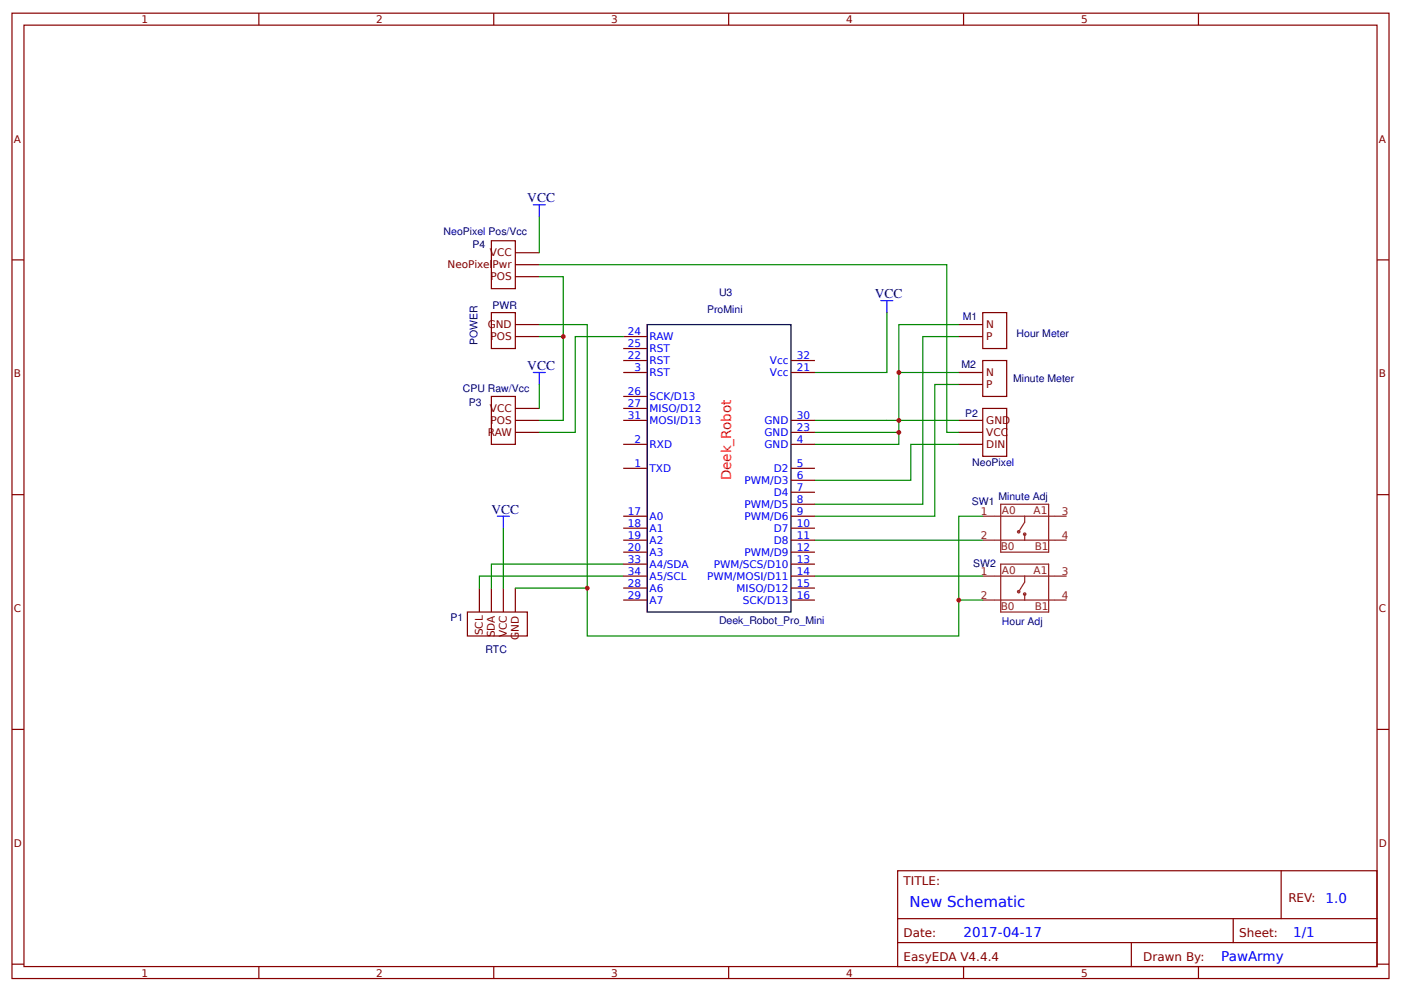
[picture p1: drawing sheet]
<svg xmlns="http://www.w3.org/2000/svg" width="312mm" height="221mm" viewBox="0 0 312 221" stroke-linecap="round" stroke-linejoin="round" font-family="sans-serif">
<g fill="none" stroke="#800" stroke-width=".27">
<path d="M2.7 2.9h306.4v215h-306.4zM5.3 5.6h301.1v209.6h-301.1zM57.6 2.9v2.7M109.9 2.9v2.7M162.2 2.9v2.7M214.4 2.9v2.7M266.7 2.9v2.7M2.7 57.9h2.6M306.4 57.9h2.7M2.7 110.1h2.6M306.4 110.1h2.7M2.7 162.4h2.6"/>
<path d="M306.4 162.4h2.7M199.8 193.9h106.6v21.3h-106.6zM285.1 193.9v10.7M2.7 214.7h2.6M57.6 215.2v2.7M109.9 215.2v2.7M162.2 215.2v2.7M199.8 204.6h106.6M199.8 209.9h106.6M214.4 215.2v2.7M251.8 209.9v5.3M266.7 215.2v2.7"/>
<path d="M274.4 204.6v5.3M306.4 214.7h2.7"/>
</g>
<path d="M218.7 69.6h5.3v8h-5.3z" fill="#fff" stroke="#800000" stroke-width=".27"/>
<path d="M213.4 72.3h5.3M213.4 74.9h5.3" fill="none" stroke="#800000" stroke-width=".27"/>
<path d="M109.3 69.6h5.4v8h-5.4z" fill="#fff" stroke="#800000" stroke-width=".27"/>
<path d="M114.7 74.9h5.3M114.7 72.3h5.3" fill="none" stroke="#800000" stroke-width=".27"/>
<path d="M196 66.9h2.7M197.4 66.9v2.7" fill="none" stroke="#00f" stroke-width=".27"/>
<path d="M120 72.3h10.7v69.3h82.7v-26.7h5.3M197.4 69.6v13.3h-16M181.4 93.6h16M181.4 96.3h18.6M200 93.6v5.3h-18.6" fill="none" stroke="#080" stroke-width=".27"/>
<path d="M218.7 80.3h5.3v8h-5.3z" fill="#fff" stroke="#800000" stroke-width=".27"/>
<path d="M213.4 82.9h5.3M213.4 85.6h5.3" fill="none" stroke="#800000" stroke-width=".27"/>
<path d="M213.4 85.6h-5.4v29.3h-26.6M181.4 128.3h37.3M181.4 120.3h37.3" fill="none" stroke="#080" stroke-width=".27"/>
<path d="M104 136.3h13.3v5.3h-13.3z" fill="#fff" stroke="#800000" stroke-width=".27"/>
<path d="M106.7 130.9v5.4M109.3 130.9v5.4M112 130.9v5.4M114.7 130.9v5.4" fill="none" stroke="#800000" stroke-width=".27"/>
<path d="M110.7 114.9h2.6M112 114.9v2.7" fill="none" stroke="#00f" stroke-width=".27"/>
<path d="M112 117.6v13.3M114.7 130.9h16M138.7 128.3h-32v2.6M138.7 125.6h-29.4v5.3" fill="none" stroke="#080" stroke-width=".27"/>
<path d="M218.7 90.9h5.3v10.7h-5.3z" fill="#fff" stroke="#800000" stroke-width=".27"/>
<path d="M213.4 93.6h5.3M213.4 96.3h5.3M213.4 98.9h5.3" fill="none" stroke="#800000" stroke-width=".27"/>
<path d="M213.4 74.9h-8v37.4h-24M213.4 72.3h-13.4v21.3M197.4 93.6h16" fill="none" stroke="#080" stroke-width=".27"/>
<circle cx="200" cy="93.6" r=".53" fill="#c00"/>
<path d="M200 82.9h13.4" fill="none" stroke="#080" stroke-width=".27"/>
<circle cx="200" cy="82.9" r=".53" fill="#c00"/>
<path d="M213.4 98.9h-10.7v8h-21.3" fill="none" stroke="#080" stroke-width=".27"/>
<circle cx="200" cy="96.3" r=".53" fill="#c00"/>
<g fill="none" stroke="#8d2323" stroke-width=".27">
<path d="M218.7 114.9h18.7M222.7 112.3h10.7v10.6h-10.7zM228 114.9v1.4l-1.3 2.1M228 118.9v1.4M218.7 120.3h18.7M218.7 128.3h18.7M218.7 133.6h18.7M222.7 125.6h10.7v10.7h-10.7zM228 128.3v1.3l-1.3 2.2M228 132.3v1.3"/>
<circle cx="226.7" cy="118.4" r=".27"/>
<circle cx="228" cy="118.9" r=".27"/>
<circle cx="226.7" cy="131.7" r=".27"/>
<circle cx="228" cy="132.3" r=".27"/>
</g>
<circle cx="130.7" cy="130.9" r=".53" fill="#c00"/>
<path d="M213.4 133.6h5.3" fill="none" stroke="#080" stroke-width=".27"/>
<circle cx="213.4" cy="133.6" r=".53" fill="#c00"/>
<path d="M144 72.3h32v64h-32z" fill="none" stroke="#000" stroke-width=".27"/>
<g fill="none" stroke="#800" stroke-width=".27">
<path d="M138.7 74.9h5.3M138.7 77.6h5.3M138.7 98.9h5.3M138.7 82.9h5.3M138.7 80.3h5.3M138.7 93.6h5.3M138.7 88.3h5.3M138.7 90.9h5.3M176 98.9h5.4M176 82.9h5.4M176 80.3h5.4M176 93.6h5.4"/>
<path d="M176 96.3h5.4M138.7 114.9h5.3M138.7 117.6h5.3M138.7 104.3h5.3M176 114.9h5.4M176 117.6h5.4M176 104.3h5.4M176 106.9h5.4M176 109.6h5.4M176 112.3h5.4M138.7 120.3h5.3M138.7 122.9h5.3"/>
<path d="M138.7 125.6h5.3M138.7 128.3h5.3M138.7 130.9h5.3M138.7 133.6h5.3M176 120.3h5.4M176 122.9h5.4M176 125.6h5.4M176 128.3h5.4M176 130.9h5.4M176 133.6h5.4"/>
</g>
<path d="M109.3 88.3h5.4v10.6h-5.4z" fill="#fff" stroke="#800000" stroke-width=".27"/>
<path d="M114.7 96.3h5.3M114.7 93.6h5.3M114.7 90.9h5.3" fill="none" stroke="#800000" stroke-width=".27"/>
<path d="M120 74.9h5.3v18.7h-5.3M138.7 74.9h-10.7v21.4h-8M120 85.6v5.3" fill="none" stroke="#080" stroke-width=".27"/>
<path d="M118.7 82.9h2.6M120 82.9v2.7" fill="none" stroke="#00f" stroke-width=".27"/>
<path d="M109.3 53.6h5.4v10.7h-5.4z" fill="#fff" stroke="#800000" stroke-width=".27"/>
<path d="M114.7 58.9h5.3M114.7 56.3h5.3M114.7 61.6h5.3" fill="none" stroke="#800000" stroke-width=".27"/>
<path d="M118.7 45.6h2.6M120 45.6v2.7" fill="none" stroke="#00f" stroke-width=".27"/>
<path d="M120 48.3v8M120 61.6h5.3v13.3" fill="none" stroke="#080" stroke-width=".27"/>
<circle cx="125.3" cy="74.9" r=".53" fill="#c00"/>
<path d="M120 58.9h90.7v37.4h2.7" fill="none" stroke="#080" stroke-width=".27"/>
<text font-size="3.3" fill="#00f" x="202.4" y="201.9">New Schematic</text>
<g font-size="3" fill="#000080">
<text x="117.3" y="45.1">VCC</text>
<text x="194.7" y="66.4">VCC</text>
<text x="117.3" y="82.4">VCC</text>
<text x="109.3" y="114.4">VCC</text>
</g>
<text font-size="3" fill="#f00" x="162.7" y="106.9" transform="rotate(-90 162.7 106.9)">Deek_Robot</text>
<g font-size="3" fill="#00f">
<text x="295" y="201.1">1.0</text>
<text x="214.4" y="208.6">2017-04-17</text>
<text x="287.8" y="208.6">1/1</text>
<text x="271.8" y="213.9">PawArmy</text>
</g>
<g font-size="2.7" fill="#800">
<text x="201.1" y="197.1">TITLE:</text>
<text x="286.7" y="200.8">REV:</text>
<text x="201.1" y="208.6">Date:</text>
<text x="275.8" y="208.6">Sheet:</text>
<text x="201.1" y="213.9">EasyEDA V4.4.4</text>
<text x="254.4" y="213.9">Drawn By:</text>
</g>
<g font-size="2.3" fill="#800">
<text x="31.5" y="5.2">1</text>
<text x="83.7" y="5.2">2</text>
<text x="136" y="5.2">3</text>
<text x="188.3" y="5.2">4</text>
<text x="240.6" y="5.2">5</text>
<text x="3.1" y="31.7">A</text>
<text x="306.8" y="31.7">A</text>
<text x="3.1" y="84">B</text>
<text x="306.8" y="84">B</text>
<text x="3.1" y="136.3">C</text>
<text x="306.8" y="136.3">C</text>
<text x="3.1" y="188.6">D</text>
<text x="306.8" y="188.6">D</text>
<text x="31.5" y="217.5">1</text>
<text x="83.7" y="217.5">2</text>
<text x="136" y="217.5">3</text>
<text x="188.3" y="217.5">4</text>
<text x="240.6" y="217.5">5</text>
</g>
<g font-size="2.3" fill="#000080">
<text x="98.7" y="52.3">NeoPixel Pos/Vcc</text>
<text x="105.1" y="55.2">P4</text>
<text x="109.6" y="68.8">PWR</text>
<text x="157.4" y="69.6">ProMini</text>
<text x="160" y="66">U3</text>
<text x="214.2" y="71.2">M1</text>
<text x="106.3" y="76.8" transform="rotate(-90 106.3 76.8)">POWER</text>
<text x="226.2" y="74.9">Hour Meter</text>
<text x="214" y="81.8">M2</text>
<text x="103" y="87.2">CPU Raw/Vcc</text>
<text x="225.4" y="85.1">Minute Meter</text>
<text x="104.3" y="90.4">P3</text>
<text x="214.8" y="92.8">P2</text>
<text x="216.4" y="103.7">NeoPixel</text>
<text x="216.3" y="112.4">SW1</text>
<text x="222.2" y="111.4">Minute Adj</text>
<text x="216.6" y="126.3">SW2</text>
<text x="100.3" y="138.2">P1</text>
<text x="160" y="139">Deek_Robot_Pro_Mini</text>
<text x="223" y="139.1">Hour Adj</text>
<text x="108" y="145.4">RTC</text>
</g>
<g font-size="2.3" fill="#800000">
<text x="99.6" y="59.7">NeoPixelPwr</text>
<text x="109" y="57.1">VCC</text>
<text x="109.2" y="62.4">POS</text>
<text x="108.5" y="73.1">GND</text>
<text x="109.2" y="75.7">POS</text>
<text x="219.5" y="73.1">N</text>
<text x="219.5" y="75.7">P</text>
<text x="219.5" y="83.7">N</text>
<text x="219.5" y="86.4">P</text>
<text x="109" y="91.7">VCC</text>
<text x="109.2" y="94.4">POS</text>
<text x="219.5" y="94.4">GND</text>
<text x="108.6" y="97.1">RAW</text>
<text x="219.5" y="97.1">VCC</text>
<text x="219.5" y="99.7">DIN</text>
<text x="107.5" y="141.5" transform="rotate(-90 107.5 141.5)">SCL</text>
<text x="110.1" y="141.9" transform="rotate(-90 110.1 141.9)">SDA</text>
<text x="112.8" y="141.9" transform="rotate(-90 112.8 141.9)">VCC</text>
<text x="115.5" y="142.4" transform="rotate(-90 115.5 142.4)">GND</text>
</g>
<g font-size="2.3" fill="#00f">
<text x="139.7" y="74.7">24</text>
<text x="139.7" y="77.3">25</text>
<text x="144.6" y="75.7">RAW</text>
<text x="139.7" y="80">22</text>
<text x="141.2" y="82.7">3</text>
<text x="144.6" y="81.1">RST</text>
<text x="144.6" y="83.7">RST</text>
<text x="144.6" y="78.4">RST</text>
<text x="171.3" y="83.7">Vcc</text>
<text x="171.3" y="81.1">Vcc</text>
<text x="177.4" y="82.7">21</text>
<text x="177.4" y="80">32</text>
<text x="139.7" y="88">26</text>
<text x="144.6" y="89.1">SCK/D13</text>
<text x="139.7" y="90.7">27</text>
<text x="139.7" y="93.3">31</text>
<text x="144.6" y="91.7">MISO/D12</text>
<text x="144.6" y="94.4">MOSI/D13</text>
<text x="170.1" y="94.4">GND</text>
<text x="177.4" y="93.3">30</text>
<text x="141.2" y="98.7">2</text>
<text x="144.6" y="99.7">RXD</text>
<text x="170.1" y="97.1">GND</text>
<text x="170.1" y="99.7">GND</text>
<text x="177.4" y="96">23</text>
<text x="177.4" y="98.7">4</text>
<text x="141.2" y="104">1</text>
<text x="144.6" y="105.1">TXD</text>
<text x="165.7" y="107.7">PWM/D3</text>
<text x="172.2" y="105.1">D2</text>
<text x="177.4" y="104">5</text>
<text x="177.4" y="106.7">6</text>
<text x="165.7" y="113.1">PWM/D5</text>
<text x="172.2" y="110.4">D4</text>
<text x="177.4" y="109.3">7</text>
<text x="177.4" y="112">8</text>
<text x="139.7" y="114.7">17</text>
<text x="139.7" y="117.3">18</text>
<text x="144.6" y="115.7">A0</text>
<text x="144.6" y="118.4">A1</text>
<text x="165.7" y="115.7">PWM/D6</text>
<text x="172.2" y="118.4">D7</text>
<text x="177.4" y="114.7">9</text>
<text x="177.4" y="117.3">10</text>
<text x="139.7" y="120">19</text>
<text x="139.7" y="122.7">20</text>
<text x="139.7" y="125.3">33</text>
<text x="144.6" y="121.1">A2</text>
<text x="144.6" y="123.7">A3</text>
<text x="165.7" y="123.7">PWM/D9</text>
<text x="172.2" y="121.1">D8</text>
<text x="177.4" y="120">11</text>
<text x="177.4" y="122.7">12</text>
<text x="177.4" y="125.3">13</text>
<text x="139.7" y="128">34</text>
<text x="139.7" y="130.7">28</text>
<text x="144.6" y="126.4">A4/SDA</text>
<text x="144.6" y="129.1">A5/SCL</text>
<text x="144.6" y="131.7">A6</text>
<text x="157.4" y="129.1">PWM/MOSI/D11</text>
<text x="158.8" y="126.4">PWM/SCS/D10</text>
<text x="163.9" y="131.7">MISO/D12</text>
<text x="177.4" y="128">14</text>
<text x="177.4" y="130.7">15</text>
<text x="139.7" y="133.3">29</text>
<text x="144.6" y="134.4">A7</text>
<text x="165.3" y="134.4">SCK/D13</text>
<text x="177.4" y="133.3">16</text>
</g>
<g font-size="2.3" fill="#8d2323">
<text x="218.3" y="114.7">1</text>
<text x="223" y="114.4">A0</text>
<text x="230" y="114.4">A1</text>
<text x="236.3" y="114.7">3</text>
<text x="218.3" y="120">2</text>
<text x="222.7" y="122.4">B0</text>
<text x="230.3" y="122.4">B1</text>
<text x="236.3" y="120">4</text>
<text x="218.3" y="128">1</text>
<text x="223" y="127.7">A0</text>
<text x="230" y="127.7">A1</text>
<text x="236.3" y="128">3</text>
<text x="218.3" y="133.3">2</text>
<text x="222.7" y="135.8">B0</text>
<text x="230.3" y="135.8">B1</text>
<text x="236.3" y="133.3">4</text>
</g>
</svg>
